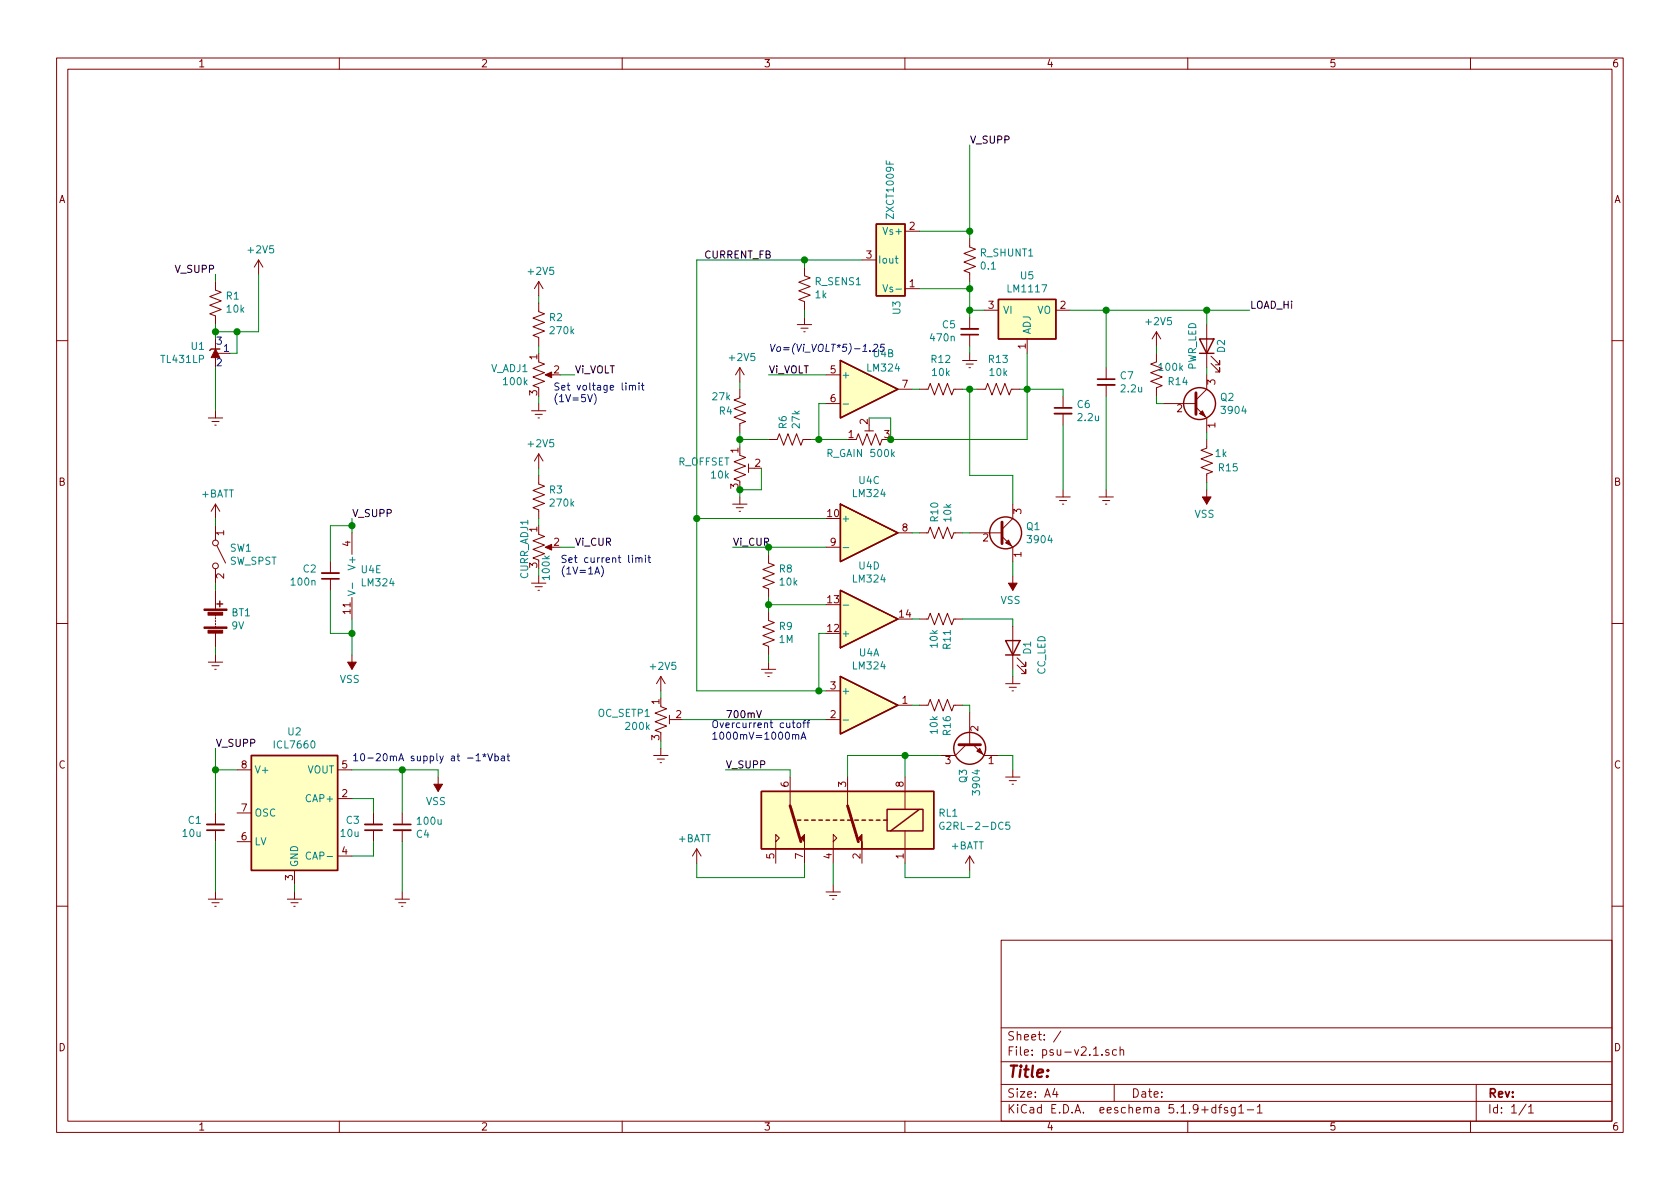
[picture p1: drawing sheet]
EESchema Schematic File Version 4
EELAYER 30 0
EELAYER END
$Descr A4 11693 8268
encoding utf-8
Sheet 1 1
Title ""
Date ""
Rev ""
Comp ""
Comment1 ""
Comment2 ""
Comment3 ""
Comment4 ""
$EndDescr
$Comp
L Amplifier_Operational:LM324 U4
U 2 1
P 6050 2700
F 0 "U4" H 6150 2950 50  0000 C CNN
F 1 "LM324" H 6150 2850 50  0000 C CNN
F 2 "" H 6000 2800 50  0001 C CNN
F 3 "http://www.ti.com/lit/ds/symlink/lm2902-n.pdf" H 6100 2900 50  0001 C CNN
	2    6050 2700
	1    0    0    -1  
$EndComp
$Comp
L Amplifier_Operational:LM324 U4
U 5 1
P 2550 4000
F 0 "U4" H 2508 4046 50  0000 L CNN
F 1 "LM324" H 2508 3955 50  0000 L CNN
F 2 "" H 2500 4100 50  0001 C CNN
F 3 "http://www.ti.com/lit/ds/symlink/lm2902-n.pdf" H 2600 4200 50  0001 C CNN
	5    2550 4000
	1    0    0    -1  
$EndComp
$Comp
L Regulator_Linear:AMS1117 U5
U 1 1
P 7150 2150
F 0 "U5" H 7150 2392 50  0000 C CNN
F 1 "LM1117" H 7150 2301 50  0000 C CNN
F 2 "Package_TO_SOT_SMD:SOT-223-3_TabPin2" H 7150 2350 50  0001 C CNN
F 3 "http://www.advanced-monolithic.com/pdf/ds1117.pdf" H 7250 1900 50  0001 C CNN
	1    7150 2150
	1    0    0    -1  
$EndComp
$Comp
L Device:C_Small C6
U 1 1
P 7400 2850
F 0 "C6" H 7492 2896 50  0000 L CNN
F 1 "2.2u" H 7492 2805 50  0000 L CNN
F 2 "Capacitor_THT:C_Disc_D5.1mm_W3.2mm_P5.00mm" H 7400 2850 50  0001 C CNN
F 3 "~" H 7400 2850 50  0001 C CNN
	1    7400 2850
	1    0    0    -1  
$EndComp
$Comp
L Device:C_Small C5
U 1 1
P 6750 2300
F 0 "C5" H 6658 2254 50  0000 R CNN
F 1 "470n" H 6658 2345 50  0000 R CNN
F 2 "Capacitor_THT:C_Disc_D5.1mm_W3.2mm_P5.00mm" H 6750 2300 50  0001 C CNN
F 3 "~" H 6750 2300 50  0001 C CNN
	1    6750 2300
	1    0    0    1   
$EndComp
Wire Wire Line
	6850 2150 6750 2150
Wire Wire Line
	6750 2150 6750 2200
Connection ~ 6750 2150
$Comp
L Device:R_US R_SHUNT1
U 1 1
P 6750 1800
F 0 "R_SHUNT1" H 6682 1754 50  0000 R CNN
F 1 "0.1" H 6682 1845 50  0000 R CNN
F 2 "Resistor_THT:R_Axial_DIN0414_L11.9mm_D4.5mm_P15.24mm_Horizontal" V 6790 1790 50  0001 C CNN
F 3 "~" H 6750 1800 50  0001 C CNN
	1    6750 1800
	-1   0    0    1   
$EndComp
Wire Wire Line
	6750 1950 6750 2000
$Comp
L power:Earth #PWR023
U 1 1
P 6750 2450
F 0 "#PWR023" H 6750 2200 50  0001 C CNN
F 1 "Earth" H 6750 2300 50  0001 C CNN
F 2 "" H 6750 2450 50  0001 C CNN
F 3 "~" H 6750 2450 50  0001 C CNN
	1    6750 2450
	1    0    0    -1  
$EndComp
Wire Wire Line
	6750 2450 6750 2400
$Comp
L Device:R_US R13
U 1 1
P 6950 2700
F 0 "R13" V 7155 2700 50  0000 C CNN
F 1 "10k" V 7064 2700 50  0000 C CNN
F 2 "Resistor_THT:R_Axial_DIN0204_L3.6mm_D1.6mm_P5.08mm_Horizontal" V 6990 2690 50  0001 C CNN
F 3 "~" H 6950 2700 50  0001 C CNN
	1    6950 2700
	0    -1   -1   0   
$EndComp
Connection ~ 7150 2700
Wire Wire Line
	7100 2700 7150 2700
Wire Wire Line
	7150 2450 7150 2700
$Comp
L Device:R_US R12
U 1 1
P 6550 2700
F 0 "R12" V 6755 2700 50  0000 C CNN
F 1 "10k" V 6664 2700 50  0000 C CNN
F 2 "Resistor_THT:R_Axial_DIN0204_L3.6mm_D1.6mm_P5.08mm_Horizontal" V 6590 2690 50  0001 C CNN
F 3 "~" H 6550 2700 50  0001 C CNN
	1    6550 2700
	0    -1   -1   0   
$EndComp
Wire Wire Line
	6350 2700 6400 2700
$Comp
L Device:R_US R1
U 1 1
P 1500 2100
F 0 "R1" H 1432 2054 50  0000 R CNN
F 1 "10k" H 1432 2145 50  0000 R CNN
F 2 "Resistor_THT:R_Axial_DIN0204_L3.6mm_D1.6mm_P5.08mm_Horizontal" V 1540 2090 50  0001 C CNN
F 3 "~" H 1500 2100 50  0001 C CNN
	1    1500 2100
	-1   0    0    1   
$EndComp
$Comp
L Device:R_US R6
U 1 1
P 5500 3050
F 0 "R6" H 5432 3004 50  0000 R CNN
F 1 "27k" H 5432 3095 50  0000 R CNN
F 2 "Resistor_THT:R_Axial_DIN0204_L3.6mm_D1.6mm_P5.08mm_Horizontal" V 5540 3040 50  0001 C CNN
F 3 "~" H 5500 3050 50  0001 C CNN
	1    5500 3050
	0    1    1    0   
$EndComp
Wire Wire Line
	7150 3050 6200 3050
Wire Wire Line
	7150 2700 7150 3050
Wire Wire Line
	7150 2700 7400 2700
Wire Wire Line
	7400 2700 7400 2750
$Comp
L power:Earth #PWR025
U 1 1
P 7400 3400
F 0 "#PWR025" H 7400 3150 50  0001 C CNN
F 1 "Earth" H 7400 3250 50  0001 C CNN
F 2 "" H 7400 3400 50  0001 C CNN
F 3 "~" H 7400 3400 50  0001 C CNN
	1    7400 3400
	1    0    0    -1  
$EndComp
$Comp
L power:+2V5 #PWR07
U 1 1
P 1800 1900
F 0 "#PWR07" H 1800 1750 50  0001 C CNN
F 1 "+2V5" H 1815 2073 50  0000 C CNN
F 2 "" H 1800 1900 50  0001 C CNN
F 3 "" H 1800 1900 50  0001 C CNN
	1    1800 1900
	1    0    0    -1  
$EndComp
Wire Wire Line
	2450 4550 2450 4400
Wire Wire Line
	2450 3700 2450 3650
Wire Wire Line
	2450 3650 2300 3650
Wire Wire Line
	2300 3650 2300 3900
Connection ~ 2450 3650
Wire Wire Line
	2450 3650 2450 3600
$Comp
L Device:C_Small C2
U 1 1
P 2300 4000
F 0 "C2" H 2208 3954 50  0000 R CNN
F 1 "100n" H 2208 4045 50  0000 R CNN
F 2 "Capacitor_THT:C_Disc_D5.1mm_W3.2mm_P5.00mm" H 2300 4000 50  0001 C CNN
F 3 "~" H 2300 4000 50  0001 C CNN
	1    2300 4000
	1    0    0    1   
$EndComp
Wire Wire Line
	2450 4400 2300 4400
Wire Wire Line
	2300 4400 2300 4100
Connection ~ 2450 4400
Wire Wire Line
	2450 4400 2450 4300
$Comp
L power:Earth #PWR02
U 1 1
P 1500 2850
F 0 "#PWR02" H 1500 2600 50  0001 C CNN
F 1 "Earth" H 1500 2700 50  0001 C CNN
F 2 "" H 1500 2850 50  0001 C CNN
F 3 "~" H 1500 2850 50  0001 C CNN
	1    1500 2850
	1    0    0    -1  
$EndComp
$Comp
L Reference_Voltage:TL431LP U1
U 1 1
P 1500 2450
F 0 "U1" V 1546 2380 50  0000 R CNN
F 1 "TL431LP" V 1455 2380 50  0000 R CNN
F 2 "Package_TO_SOT_THT:TO-92_Inline" H 1500 2300 50  0001 C CIN
F 3 "http://www.ti.com/lit/ds/symlink/tl431.pdf" H 1500 2450 50  0001 C CIN
	1    1500 2450
	0    1    -1   0   
$EndComp
Wire Wire Line
	1500 2550 1500 2850
Text Label 8700 2150 0    50   ~ 0
LOAD_Hi
$Comp
L Device:Battery BT1
U 1 1
P 1500 4300
F 0 "BT1" H 1608 4346 50  0000 L CNN
F 1 "9V" H 1608 4255 50  0000 L CNN
F 2 "TerminalBlock:TerminalBlock_Altech_AK300-2_P5.00mm" V 1500 4360 50  0001 C CNN
F 3 "~" V 1500 4360 50  0001 C CNN
	1    1500 4300
	1    0    0    -1  
$EndComp
$Comp
L power:Earth #PWR04
U 1 1
P 1500 4550
F 0 "#PWR04" H 1500 4300 50  0001 C CNN
F 1 "Earth" H 1500 4400 50  0001 C CNN
F 2 "" H 1500 4550 50  0001 C CNN
F 3 "~" H 1500 4550 50  0001 C CNN
	1    1500 4550
	1    0    0    -1  
$EndComp
Wire Wire Line
	1500 4550 1500 4500
$Comp
L Switch:SW_SPST SW1
U 1 1
P 1500 3850
F 0 "SW1" V 1454 3948 50  0000 L CNN
F 1 "SW_SPST" V 1545 3948 50  0000 L CNN
F 2 "Connector_PinHeader_2.54mm:PinHeader_1x02_P2.54mm_Vertical" H 1500 3850 50  0001 C CNN
F 3 "~" H 1500 3850 50  0001 C CNN
	1    1500 3850
	0    1    1    0   
$EndComp
Wire Wire Line
	1500 4100 1500 4050
$Comp
L power:+BATT #PWR03
U 1 1
P 1500 3600
F 0 "#PWR03" H 1500 3450 50  0001 C CNN
F 1 "+BATT" H 1515 3773 50  0000 C CNN
F 2 "" H 1500 3600 50  0001 C CNN
F 3 "" H 1500 3600 50  0001 C CNN
	1    1500 3600
	1    0    0    -1  
$EndComp
Wire Wire Line
	1500 3600 1500 3650
Wire Wire Line
	1500 1900 1500 1950
Text Label 4900 1800 0    50   ~ 0
CURRENT_FB
$Comp
L power:VSS #PWR012
U 1 1
P 2450 4550
F 0 "#PWR012" H 2450 4400 50  0001 C CNN
F 1 "VSS" H 2465 4723 50  0000 C CNN
F 2 "" H 2450 4550 50  0001 C CNN
F 3 "" H 2450 4550 50  0001 C CNN
	1    2450 4550
	-1   0    0    1   
$EndComp
$Comp
L Regulator_SwitchedCapacitor:ICL7660 U2
U 1 1
P 2050 5650
F 0 "U2" H 2050 6217 50  0000 C CNN
F 1 "ICL7660" H 2050 6126 50  0000 C CNN
F 2 "Package_DIP:DIP-8_W7.62mm_Socket" H 2150 5550 50  0001 C CNN
F 3 "http://datasheets.maximintegrated.com/en/ds/ICL7660-MAX1044.pdf" H 2150 5550 50  0001 C CNN
	1    2050 5650
	1    0    0    -1  
$EndComp
Wire Wire Line
	7400 2950 7400 3400
$Comp
L Device:R_US R15
U 1 1
P 8400 3200
F 0 "R15" H 8550 3250 50  0000 C CNN
F 1 "1k" H 8500 3150 50  0000 C CNN
F 2 "Resistor_THT:R_Axial_DIN0204_L3.6mm_D1.6mm_P5.08mm_Horizontal" V 8440 3190 50  0001 C CNN
F 3 "~" H 8400 3200 50  0001 C CNN
	1    8400 3200
	1    0    0    1   
$EndComp
Wire Wire Line
	8100 2800 8050 2800
Wire Wire Line
	8400 3050 8400 3000
Wire Wire Line
	8400 3400 8400 3350
$Comp
L Device:Q_NPN_EBC Q2
U 1 1
P 8300 2800
F 0 "Q2" H 8490 2846 50  0000 L CNN
F 1 "3904" H 8490 2755 50  0000 L CNN
F 2 "Package_TO_SOT_THT:TO-92L_Inline" H 8500 2900 50  0001 C CNN
F 3 "~" H 8300 2800 50  0001 C CNN
	1    8300 2800
	1    0    0    -1  
$EndComp
$Comp
L power:+2V5 #PWR027
U 1 1
P 8050 2400
F 0 "#PWR027" H 8050 2250 50  0001 C CNN
F 1 "+2V5" H 8065 2573 50  0000 C CNN
F 2 "" H 8050 2400 50  0001 C CNN
F 3 "" H 8050 2400 50  0001 C CNN
	1    8050 2400
	1    0    0    -1  
$EndComp
$Comp
L Device:R_US R14
U 1 1
P 8050 2600
F 0 "R14" H 8200 2650 50  0000 C CNN
F 1 "100k" H 8150 2550 50  0000 C CNN
F 2 "Resistor_THT:R_Axial_DIN0204_L3.6mm_D1.6mm_P5.08mm_Horizontal" V 8090 2590 50  0001 C CNN
F 3 "~" H 8050 2600 50  0001 C CNN
	1    8050 2600
	1    0    0    1   
$EndComp
Wire Wire Line
	8050 2400 8050 2450
Wire Wire Line
	8050 2750 8050 2800
$Comp
L power:VSS #PWR028
U 1 1
P 8400 3400
F 0 "#PWR028" H 8400 3250 50  0001 C CNN
F 1 "VSS" H 8415 3573 50  0000 C CNN
F 2 "" H 8400 3400 50  0001 C CNN
F 3 "" H 8400 3400 50  0001 C CNN
	1    8400 3400
	-1   0    0    1   
$EndComp
$Comp
L Device:C_Small C3
U 1 1
P 2600 5750
F 0 "C3" H 2508 5704 50  0000 R CNN
F 1 "10u" H 2508 5795 50  0000 R CNN
F 2 "Capacitor_THT:C_Disc_D5.1mm_W3.2mm_P5.00mm" H 2600 5750 50  0001 C CNN
F 3 "~" H 2600 5750 50  0001 C CNN
	1    2600 5750
	1    0    0    1   
$EndComp
Wire Wire Line
	2450 5550 2600 5550
Wire Wire Line
	2600 5550 2600 5650
Wire Wire Line
	2600 5850 2600 5950
Wire Wire Line
	2600 5950 2450 5950
Wire Wire Line
	2450 5350 2800 5350
$Comp
L Device:C_Small C4
U 1 1
P 2800 5750
F 0 "C4" H 2708 5704 50  0000 R CNN
F 1 "100u" H 2708 5795 50  0000 R CNN
F 2 "Capacitor_THT:C_Radial_D6.3mm_H7.0mm_P2.50mm" H 2800 5750 50  0001 C CNN
F 3 "~" H 2800 5750 50  0001 C CNN
	1    2800 5750
	-1   0    0    -1  
$EndComp
Wire Wire Line
	2800 5350 2800 5650
$Comp
L power:Earth #PWR014
U 1 1
P 2800 6200
F 0 "#PWR014" H 2800 5950 50  0001 C CNN
F 1 "Earth" H 2800 6050 50  0001 C CNN
F 2 "" H 2800 6200 50  0001 C CNN
F 3 "~" H 2800 6200 50  0001 C CNN
	1    2800 6200
	1    0    0    -1  
$EndComp
Wire Wire Line
	2800 6200 2800 5850
$Comp
L power:VSS #PWR015
U 1 1
P 3050 5400
F 0 "#PWR015" H 3050 5250 50  0001 C CNN
F 1 "VSS" H 3065 5573 50  0000 C CNN
F 2 "" H 3050 5400 50  0001 C CNN
F 3 "" H 3050 5400 50  0001 C CNN
	1    3050 5400
	-1   0    0    1   
$EndComp
Wire Wire Line
	3050 5400 3050 5350
Wire Wire Line
	3050 5350 2800 5350
Connection ~ 2800 5350
Wire Wire Line
	1500 5200 1500 5350
Wire Wire Line
	1500 5350 1650 5350
$Comp
L power:Earth #PWR06
U 1 1
P 1500 6200
F 0 "#PWR06" H 1500 5950 50  0001 C CNN
F 1 "Earth" H 1500 6050 50  0001 C CNN
F 2 "" H 1500 6200 50  0001 C CNN
F 3 "~" H 1500 6200 50  0001 C CNN
	1    1500 6200
	1    0    0    -1  
$EndComp
$Comp
L power:Earth #PWR08
U 1 1
P 2050 6200
F 0 "#PWR08" H 2050 5950 50  0001 C CNN
F 1 "Earth" H 2050 6050 50  0001 C CNN
F 2 "" H 2050 6200 50  0001 C CNN
F 3 "~" H 2050 6200 50  0001 C CNN
	1    2050 6200
	1    0    0    -1  
$EndComp
Wire Wire Line
	2050 6200 2050 6150
$Comp
L Device:C_Small C1
U 1 1
P 1500 5750
F 0 "C1" H 1408 5704 50  0000 R CNN
F 1 "10u" H 1408 5795 50  0000 R CNN
F 2 "Capacitor_THT:C_Disc_D5.1mm_W3.2mm_P5.00mm" H 1500 5750 50  0001 C CNN
F 3 "~" H 1500 5750 50  0001 C CNN
	1    1500 5750
	1    0    0    1   
$EndComp
Wire Wire Line
	1500 5650 1500 5350
Connection ~ 1500 5350
Wire Wire Line
	1500 2250 1500 2300
Wire Wire Line
	1800 1900 1800 2300
Wire Wire Line
	1500 2300 1650 2300
Wire Wire Line
	1650 2300 1650 2450
Connection ~ 1500 2300
Wire Wire Line
	1500 2300 1500 2350
Wire Wire Line
	1650 2450 1600 2450
Text Notes 1550 2450 0    50   ~ 0
1
Text Notes 1500 2550 0    50   ~ 0
2
Text Notes 1500 2400 0    50   ~ 0
3
$Comp
L Device:LED D2
U 1 1
P 8400 2400
F 0 "D2" H 8400 2300 50  0000 C CNN
F 1 "PWR_LED" H 8400 2500 50  0000 C CNN
F 2 "LED_THT:LED_D3.0mm" H 8400 2400 50  0001 C CNN
F 3 "~" H 8400 2400 50  0001 C CNN
	1    8400 2400
	0    -1   -1   0   
$EndComp
Wire Wire Line
	8400 2250 8400 2150
Wire Wire Line
	8400 2550 8400 2600
Wire Wire Line
	1650 2300 1800 2300
Connection ~ 1650 2300
Wire Wire Line
	1500 5850 1500 6200
$Comp
L Amplifier_Current:ZXCT1009F U3
U 1 1
P 6200 1800
F 0 "U3" H 6480 1846 50  0000 L CNN
F 1 "ZXCT1009F" H 5500 1800 50  0000 L CNN
F 2 "Package_TO_SOT_SMD:SOT-23" H 6200 1800 50  0001 C CNN
F 3 "https://www.diodes.com/assets/Datasheets/ZXCT1009.pdf" H 6150 1800 50  0001 C CNN
	1    6200 1800
	0    1    1    0   
$EndComp
Wire Wire Line
	6400 1600 6750 1600
Connection ~ 6750 1600
Wire Wire Line
	6750 1600 6750 1650
Wire Wire Line
	6400 2000 6750 2000
Connection ~ 6750 2000
Wire Wire Line
	6750 2000 6750 2150
Wire Wire Line
	6750 1000 6750 1600
$Comp
L Device:R_US R_SENS1
U 1 1
P 5600 2000
F 0 "R_SENS1" H 5532 1954 50  0000 R CNN
F 1 "1k" H 5532 2045 50  0000 R CNN
F 2 "Resistor_THT:R_Axial_DIN0414_L11.9mm_D4.5mm_P15.24mm_Horizontal" V 5640 1990 50  0001 C CNN
F 3 "~" H 5600 2000 50  0001 C CNN
	1    5600 2000
	-1   0    0    1   
$EndComp
$Comp
L power:Earth #PWR029
U 1 1
P 5600 2200
F 0 "#PWR029" H 5600 1950 50  0001 C CNN
F 1 "Earth" H 5600 2050 50  0001 C CNN
F 2 "" H 5600 2200 50  0001 C CNN
F 3 "~" H 5600 2200 50  0001 C CNN
	1    5600 2200
	1    0    0    -1  
$EndComp
Wire Wire Line
	5600 2200 5600 2150
Wire Wire Line
	5600 1850 5600 1800
Connection ~ 5600 1800
Wire Wire Line
	5600 1800 6000 1800
Text Label 6750 1000 0    50   ~ 0
V_SUPP
Wire Wire Line
	4850 6100 5600 6100
Wire Wire Line
	4850 6000 4850 6100
Wire Wire Line
	5800 6000 5800 6150
$Comp
L power:+BATT #PWR019
U 1 1
P 4850 6000
F 0 "#PWR019" H 4850 5850 50  0001 C CNN
F 1 "+BATT" H 4865 6173 50  0000 C CNN
F 2 "" H 4850 6000 50  0001 C CNN
F 3 "" H 4850 6000 50  0001 C CNN
	1    4850 6000
	-1   0    0    -1  
$EndComp
Wire Wire Line
	6300 5250 6550 5250
Connection ~ 6300 5250
Wire Wire Line
	5900 5250 6300 5250
$Comp
L power:Earth #PWR033
U 1 1
P 7050 5350
F 0 "#PWR033" H 7050 5100 50  0001 C CNN
F 1 "Earth" H 7050 5200 50  0001 C CNN
F 2 "" H 7050 5350 50  0001 C CNN
F 3 "~" H 7050 5350 50  0001 C CNN
	1    7050 5350
	1    0    0    -1  
$EndComp
Wire Wire Line
	6700 4900 6750 4900
Wire Wire Line
	6350 4900 6400 4900
$Comp
L Device:R_US R16
U 1 1
P 6550 4900
F 0 "R16" H 6618 4946 50  0000 L CNN
F 1 "10k" H 6618 4855 50  0000 L CNN
F 2 "Resistor_THT:R_Axial_DIN0204_L3.6mm_D1.6mm_P5.08mm_Horizontal" V 6590 4890 50  0001 C CNN
F 3 "~" H 6550 4900 50  0001 C CNN
	1    6550 4900
	0    1    1    0   
$EndComp
Wire Wire Line
	7050 5250 6950 5250
Wire Wire Line
	6750 4900 6750 4950
Text Label 5050 5350 0    50   ~ 0
V_SUPP
Wire Wire Line
	5600 6100 5600 6000
Wire Wire Line
	5050 5350 5500 5350
Wire Wire Line
	5900 5250 5900 5400
Wire Wire Line
	5500 5400 5500 5350
Wire Wire Line
	6300 5400 6300 5250
$Comp
L Relay:G2RL-2-DC5 RL1
U 1 1
P 5900 5700
F 0 "RL1" H 5270 5654 50  0000 R CNN
F 1 "G2RL-2-DC5" H 5270 5745 50  0000 R CNN
F 2 "Relay_THT:Relay_DPDT_Omron_G2RL" H 6550 5650 50  0001 L CNN
F 3 "https://omronfs.omron.com/en_US/ecb/products/pdf/en-g2rl.pdf" H 5900 5700 50  0001 C CNN
	1    5900 5700
	-1   0    0    1   
$EndComp
Text Label 5050 5000 0    50   ~ 0
700mV
Wire Wire Line
	5700 4800 5750 4800
Wire Wire Line
	5700 4400 5700 4800
$Comp
L Amplifier_Operational:LM324 U4
U 4 1
P 6050 4300
F 0 "U4" H 6050 3933 50  0000 C CNN
F 1 "LM324" H 6050 4024 50  0000 C CNN
F 2 "" H 6000 4400 50  0001 C CNN
F 3 "http://www.ti.com/lit/ds/symlink/lm2902-n.pdf" H 6100 4500 50  0001 C CNN
	4    6050 4300
	1    0    0    1   
$EndComp
Wire Wire Line
	6350 3700 6400 3700
Wire Wire Line
	7050 3900 7050 4000
Wire Wire Line
	6400 4300 6350 4300
Wire Wire Line
	6700 4300 7050 4300
$Comp
L Device:R_US R11
U 1 1
P 6550 4300
F 0 "R11" H 6618 4346 50  0000 L CNN
F 1 "10k" H 6618 4255 50  0000 L CNN
F 2 "Resistor_THT:R_Axial_DIN0204_L3.6mm_D1.6mm_P5.08mm_Horizontal" V 6590 4290 50  0001 C CNN
F 3 "~" H 6550 4300 50  0001 C CNN
	1    6550 4300
	0    1    1    0   
$EndComp
Wire Wire Line
	7050 4650 7050 4700
$Comp
L power:Earth #PWR032
U 1 1
P 7050 4700
F 0 "#PWR032" H 7050 4450 50  0001 C CNN
F 1 "Earth" H 7050 4550 50  0001 C CNN
F 2 "" H 7050 4700 50  0001 C CNN
F 3 "~" H 7050 4700 50  0001 C CNN
	1    7050 4700
	1    0    0    -1  
$EndComp
Wire Wire Line
	7050 4350 7050 4300
Wire Wire Line
	5700 4400 5750 4400
Wire Wire Line
	5350 4600 5350 4550
Wire Wire Line
	5350 3800 5350 3850
$Comp
L power:Earth #PWR022
U 1 1
P 5350 4600
F 0 "#PWR022" H 5350 4350 50  0001 C CNN
F 1 "Earth" H 5350 4450 50  0001 C CNN
F 2 "" H 5350 4600 50  0001 C CNN
F 3 "~" H 5350 4600 50  0001 C CNN
	1    5350 4600
	1    0    0    -1  
$EndComp
$Comp
L Device:R_US R9
U 1 1
P 5350 4400
F 0 "R9" H 5282 4354 50  0000 R CNN
F 1 "1M" H 5282 4445 50  0000 R CNN
F 2 "Resistor_THT:R_Axial_DIN0204_L3.6mm_D1.6mm_P5.08mm_Horizontal" V 5390 4390 50  0001 C CNN
F 3 "~" H 5350 4400 50  0001 C CNN
	1    5350 4400
	-1   0    0    1   
$EndComp
$Comp
L Device:R_US R8
U 1 1
P 5350 4000
F 0 "R8" H 5282 3954 50  0000 R CNN
F 1 "10k" H 5282 4045 50  0000 R CNN
F 2 "Resistor_THT:R_Axial_DIN0204_L3.6mm_D1.6mm_P5.08mm_Horizontal" V 5390 3990 50  0001 C CNN
F 3 "~" H 5350 4000 50  0001 C CNN
	1    5350 4000
	-1   0    0    1   
$EndComp
$Comp
L Device:LED D1
U 1 1
P 7050 4500
F 0 "D1" H 7050 4400 50  0000 C CNN
F 1 "CC_LED" H 7000 4300 50  0000 C CNN
F 2 "LED_THT:LED_D3.0mm" H 7050 4500 50  0001 C CNN
F 3 "~" H 7050 4500 50  0001 C CNN
	1    7050 4500
	0    -1   -1   0   
$EndComp
$Comp
L power:VSS #PWR024
U 1 1
P 7050 4000
F 0 "#PWR024" H 7050 3850 50  0001 C CNN
F 1 "VSS" H 7065 4173 50  0000 C CNN
F 2 "" H 7050 4000 50  0001 C CNN
F 3 "" H 7050 4000 50  0001 C CNN
	1    7050 4000
	-1   0    0    1   
$EndComp
Wire Wire Line
	3750 4000 3750 3950
$Comp
L power:Earth #PWR017
U 1 1
P 3750 4000
F 0 "#PWR017" H 3750 3750 50  0001 C CNN
F 1 "Earth" H 3750 3850 50  0001 C CNN
F 2 "" H 3750 4000 50  0001 C CNN
F 3 "~" H 3750 4000 50  0001 C CNN
	1    3750 4000
	1    0    0    -1  
$EndComp
Wire Wire Line
	3750 3250 3750 3300
$Comp
L Device:R_US R3
U 1 1
P 3750 3450
F 0 "R3" H 3682 3404 50  0000 R CNN
F 1 "270k" H 3682 3495 50  0000 R CNN
F 2 "Resistor_THT:R_Axial_DIN0204_L3.6mm_D1.6mm_P5.08mm_Horizontal" V 3790 3440 50  0001 C CNN
F 3 "~" H 3750 3450 50  0001 C CNN
	1    3750 3450
	-1   0    0    1   
$EndComp
Wire Wire Line
	3750 3600 3750 3650
$Comp
L power:+2V5 #PWR016
U 1 1
P 3750 3250
F 0 "#PWR016" H 3750 3100 50  0001 C CNN
F 1 "+2V5" H 3765 3423 50  0000 C CNN
F 2 "" H 3750 3250 50  0001 C CNN
F 3 "" H 3750 3250 50  0001 C CNN
	1    3750 3250
	1    0    0    -1  
$EndComp
$Comp
L Device:R_POT_US CURR_ADJ1
U 1 1
P 3750 3800
F 0 "CURR_ADJ1" V 3650 4000 50  0000 R CNN
F 1 "100k" V 3800 3750 50  0000 R CNN
F 2 "Potentiometer_THT:Potentiometer_Alps_RK09K_Single_Horizontal" H 3750 3800 50  0001 C CNN
F 3 "~" H 3750 3800 50  0001 C CNN
	1    3750 3800
	1    0    0    -1  
$EndComp
$Comp
L Device:R_US R10
U 1 1
P 6550 3700
F 0 "R10" H 6618 3746 50  0000 L CNN
F 1 "10k" H 6618 3655 50  0000 L CNN
F 2 "Resistor_THT:R_Axial_DIN0204_L3.6mm_D1.6mm_P5.08mm_Horizontal" V 6590 3690 50  0001 C CNN
F 3 "~" H 6550 3700 50  0001 C CNN
	1    6550 3700
	0    -1   -1   0   
$EndComp
$Comp
L Device:Q_NPN_EBC Q1
U 1 1
P 6950 3700
F 0 "Q1" H 7140 3746 50  0000 L CNN
F 1 "3904" H 7140 3655 50  0000 L CNN
F 2 "Package_TO_SOT_THT:TO-92L_Inline" H 7150 3800 50  0001 C CNN
F 3 "~" H 6950 3700 50  0001 C CNN
	1    6950 3700
	1    0    0    -1  
$EndComp
$Comp
L Amplifier_Operational:LM324 U4
U 1 1
P 6050 4900
F 0 "U4" H 6050 5267 50  0000 C CNN
F 1 "LM324" H 6050 5176 50  0000 C CNN
F 2 "" H 6000 5000 50  0001 C CNN
F 3 "http://www.ti.com/lit/ds/symlink/lm2902-n.pdf" H 6100 5100 50  0001 C CNN
	1    6050 4900
	1    0    0    -1  
$EndComp
Wire Wire Line
	6700 2700 6750 2700
Wire Wire Line
	5700 4800 4850 4800
Wire Wire Line
	4850 4800 4850 3600
Wire Wire Line
	4850 1800 5600 1800
Connection ~ 5700 4800
Wire Wire Line
	6750 2700 6750 3300
Wire Wire Line
	6750 3300 7050 3300
Connection ~ 6750 2700
Wire Wire Line
	6750 2700 6800 2700
$Comp
L Amplifier_Operational:LM324 U4
U 3 1
P 6050 3700
F 0 "U4" H 6050 4067 50  0000 C CNN
F 1 "LM324" H 6050 3976 50  0000 C CNN
F 2 "" H 6000 3800 50  0001 C CNN
F 3 "http://www.ti.com/lit/ds/symlink/lm2902-n.pdf" H 6100 3900 50  0001 C CNN
	3    6050 3700
	1    0    0    -1  
$EndComp
Wire Wire Line
	5700 3050 5700 2800
Wire Wire Line
	5700 2800 5750 2800
Connection ~ 5700 3050
$Comp
L power:Earth #PWR013
U 1 1
P 4600 5200
F 0 "#PWR013" H 4600 4950 50  0001 C CNN
F 1 "Earth" H 4600 5050 50  0001 C CNN
F 2 "" H 4600 5200 50  0001 C CNN
F 3 "~" H 4600 5200 50  0001 C CNN
	1    4600 5200
	1    0    0    -1  
$EndComp
$Comp
L power:+2V5 #PWR010
U 1 1
P 4600 4800
F 0 "#PWR010" H 4600 4650 50  0001 C CNN
F 1 "+2V5" H 4615 4973 50  0000 C CNN
F 2 "" H 4600 4800 50  0001 C CNN
F 3 "" H 4600 4800 50  0001 C CNN
	1    4600 4800
	1    0    0    -1  
$EndComp
Wire Wire Line
	4600 4800 4600 4850
Wire Wire Line
	4600 5150 4600 5200
$Comp
L Device:R_POT_TRIM_US OC_SETP1
U 1 1
P 4600 5000
F 0 "OC_SETP1" H 4533 5046 50  0000 R CNN
F 1 "200k" H 4533 4955 50  0000 R CNN
F 2 "" H 4600 5000 50  0001 C CNN
F 3 "~" H 4600 5000 50  0001 C CNN
	1    4600 5000
	1    0    0    -1  
$EndComp
Wire Wire Line
	5350 4150 5350 4200
Wire Wire Line
	5750 4200 5350 4200
Connection ~ 5350 4200
Wire Wire Line
	5350 4200 5350 4250
Wire Wire Line
	5350 3800 5750 3800
Connection ~ 5350 3800
$Comp
L power:Earth #PWR026
U 1 1
P 7700 3400
F 0 "#PWR026" H 7700 3150 50  0001 C CNN
F 1 "Earth" H 7700 3250 50  0001 C CNN
F 2 "" H 7700 3400 50  0001 C CNN
F 3 "~" H 7700 3400 50  0001 C CNN
	1    7700 3400
	1    0    0    -1  
$EndComp
Wire Wire Line
	7700 2150 8400 2150
Wire Wire Line
	7450 2150 7700 2150
Connection ~ 7700 2150
Wire Wire Line
	7700 2750 7700 3400
Wire Wire Line
	7700 2150 7700 2550
$Comp
L Device:C_Small C7
U 1 1
P 7700 2650
F 0 "C7" H 7792 2696 50  0000 L CNN
F 1 "2.2u" H 7792 2605 50  0000 L CNN
F 2 "Capacitor_THT:C_Disc_D5.1mm_W3.2mm_P5.00mm" H 7700 2650 50  0001 C CNN
F 3 "~" H 7700 2650 50  0001 C CNN
	1    7700 2650
	1    0    0    -1  
$EndComp
Wire Wire Line
	4750 5000 5750 5000
$Comp
L power:+2V5 #PWR020
U 1 1
P 5150 2650
F 0 "#PWR020" H 5150 2500 50  0001 C CNN
F 1 "+2V5" H 5165 2823 50  0000 C CNN
F 2 "" H 5150 2650 50  0001 C CNN
F 3 "" H 5150 2650 50  0001 C CNN
	1    5150 2650
	1    0    0    -1  
$EndComp
Wire Wire Line
	5700 3050 5900 3050
$Comp
L Device:R_US R4
U 1 1
P 5150 2850
F 0 "R4" H 5300 2850 50  0000 R CNN
F 1 "27k" H 5350 2950 50  0000 R CNN
F 2 "Resistor_THT:R_Axial_DIN0204_L3.6mm_D1.6mm_P5.08mm_Horizontal" V 5190 2840 50  0001 C CNN
F 3 "~" H 5150 2850 50  0001 C CNN
	1    5150 2850
	-1   0    0    -1  
$EndComp
$Comp
L power:Earth #PWR021
U 1 1
P 5150 3450
F 0 "#PWR021" H 5150 3200 50  0001 C CNN
F 1 "Earth" H 5150 3300 50  0001 C CNN
F 2 "" H 5150 3450 50  0001 C CNN
F 3 "~" H 5150 3450 50  0001 C CNN
	1    5150 3450
	1    0    0    -1  
$EndComp
Wire Wire Line
	5150 2700 5150 2650
Wire Wire Line
	5150 3000 5150 3050
Wire Wire Line
	5700 3050 5650 3050
Connection ~ 5150 3050
Wire Wire Line
	5150 3050 5150 3100
$Comp
L power:Earth #PWR09
U 1 1
P 3750 2800
F 0 "#PWR09" H 3750 2550 50  0001 C CNN
F 1 "Earth" H 3750 2650 50  0001 C CNN
F 2 "" H 3750 2800 50  0001 C CNN
F 3 "~" H 3750 2800 50  0001 C CNN
	1    3750 2800
	1    0    0    -1  
$EndComp
$Comp
L Device:R_US R2
U 1 1
P 3750 2250
F 0 "R2" H 3682 2204 50  0000 R CNN
F 1 "270k" H 3682 2295 50  0000 R CNN
F 2 "Resistor_THT:R_Axial_DIN0204_L3.6mm_D1.6mm_P5.08mm_Horizontal" V 3790 2240 50  0001 C CNN
F 3 "~" H 3750 2250 50  0001 C CNN
	1    3750 2250
	-1   0    0    1   
$EndComp
Wire Wire Line
	3750 2750 3750 2800
$Comp
L power:+2V5 #PWR018
U 1 1
P 3750 2050
F 0 "#PWR018" H 3750 1900 50  0001 C CNN
F 1 "+2V5" H 3765 2223 50  0000 C CNN
F 2 "" H 3750 2050 50  0001 C CNN
F 3 "" H 3750 2050 50  0001 C CNN
	1    3750 2050
	1    0    0    -1  
$EndComp
Wire Wire Line
	3750 2450 3750 2400
Wire Wire Line
	5350 2600 5750 2600
Text Label 5100 3800 0    50   ~ 0
Vi_CUR
Wire Wire Line
	5100 3800 5350 3800
Text Label 5350 2600 0    50   ~ 0
Vi_VOLT
Wire Wire Line
	5150 3050 5350 3050
Text Label 4000 2600 0    50   ~ 0
Vi_VOLT
$Comp
L Device:R_POT_US V_ADJ1
U 1 1
P 3750 2600
F 0 "V_ADJ1" H 3682 2646 50  0000 R CNN
F 1 "100k" H 3682 2555 50  0000 R CNN
F 2 "Potentiometer_THT:Potentiometer_Alps_RK09K_Single_Horizontal" H 3750 2600 50  0001 C CNN
F 3 "~" H 3750 2600 50  0001 C CNN
	1    3750 2600
	1    0    0    -1  
$EndComp
Wire Wire Line
	3900 2600 4000 2600
Wire Wire Line
	3900 3800 4000 3800
Text Label 4000 3800 0    50   ~ 0
Vi_CUR
Text Notes 3900 4000 0    50   ~ 0
Set current limit\n(1V=1A)
Text Notes 3850 2800 0    50   ~ 0
Set voltage limit\n(1V=5V)
Wire Wire Line
	3750 2050 3750 2100
Text Notes 5350 2450 0    50   Italic 0
Vo=(Vi_VOLT*5)-1.25
Text Notes 4950 5150 0    50   ~ 0
Overcurrent cutoff\n1000mV=1000mA
Wire Wire Line
	7050 3300 7050 3500
Wire Wire Line
	4850 3600 5750 3600
Connection ~ 4850 3600
Wire Wire Line
	4850 3600 4850 1800
$Comp
L Device:Q_NPN_EBC Q3
U 1 1
P 6750 5150
F 0 "Q3" H 6940 5196 50  0000 L CNN
F 1 "3904" H 6940 5105 50  0000 L CNN
F 2 "Package_TO_SOT_THT:TO-92L_Inline" H 6950 5250 50  0001 C CNN
F 3 "~" H 6750 5150 50  0001 C CNN
	1    6750 5150
	0    -1   1    0   
$EndComp
Wire Wire Line
	7050 5350 7050 5250
$Comp
L power:+BATT #PWR031
U 1 1
P 6750 6050
F 0 "#PWR031" H 6750 5900 50  0001 C CNN
F 1 "+BATT" H 6765 6223 50  0000 C CNN
F 2 "" H 6750 6050 50  0001 C CNN
F 3 "" H 6750 6050 50  0001 C CNN
	1    6750 6050
	-1   0    0    -1  
$EndComp
Wire Wire Line
	6300 6100 6750 6100
Wire Wire Line
	6750 6100 6750 6050
Wire Wire Line
	6300 6000 6300 6100
$Comp
L power:Earth #PWR030
U 1 1
P 5800 6150
F 0 "#PWR030" H 5800 5900 50  0001 C CNN
F 1 "Earth" H 5800 6000 50  0001 C CNN
F 2 "" H 5800 6150 50  0001 C CNN
F 3 "~" H 5800 6150 50  0001 C CNN
	1    5800 6150
	1    0    0    -1  
$EndComp
Text Notes 2450 5300 0    50   ~ 0
10-20mA supply at -1*Vbat
Wire Wire Line
	6700 3700 6750 3700
Text Label 1500 5200 0    50   ~ 0
V_SUPP
Text Label 2450 3600 0    50   ~ 0
V_SUPP
Text Label 1500 1900 2    50   ~ 0
V_SUPP
Connection ~ 8400 2150
Wire Wire Line
	8400 2150 8700 2150
$Comp
L Device:R_POT_TRIM_US R_OFFSET
U 1 1
P 5150 3250
F 0 "R_OFFSET" H 5083 3296 50  0000 R CNN
F 1 "10k" H 5083 3205 50  0000 R CNN
F 2 "" H 5150 3250 50  0001 C CNN
F 3 "~" H 5150 3250 50  0001 C CNN
	1    5150 3250
	1    0    0    -1  
$EndComp
Wire Wire Line
	5150 3450 5150 3400
Wire Wire Line
	5150 3400 5300 3400
Wire Wire Line
	5300 3400 5300 3250
Connection ~ 5150 3400
$Comp
L Device:R_POT_TRIM_US R_GAIN
U 1 1
P 6050 3050
F 0 "R_GAIN" V 5950 3350 50  0000 R CNN
F 1 "500k" V 5950 3050 50  0000 R CNN
F 2 "" H 6050 3050 50  0001 C CNN
F 3 "~" H 6050 3050 50  0001 C CNN
	1    6050 3050
	0    -1   -1   0   
$EndComp
Wire Wire Line
	6050 2900 6200 2900
Wire Wire Line
	6200 2900 6200 3050
Connection ~ 6200 3050
$EndSCHEMATC
